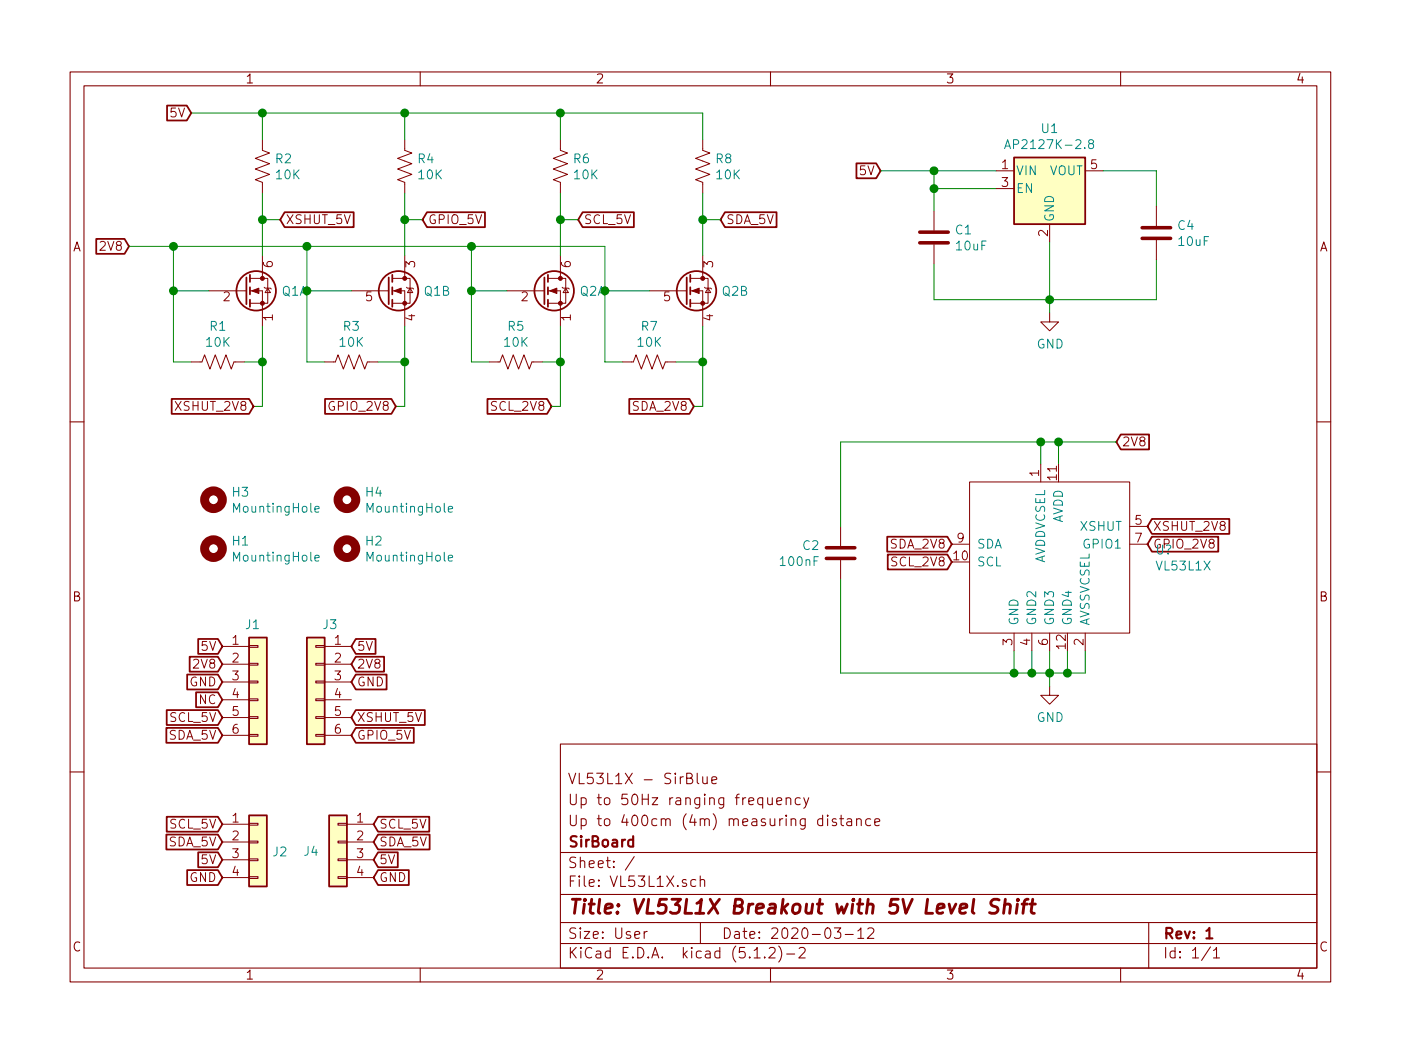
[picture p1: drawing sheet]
EESchema Schematic File Version 4
LIBS:VL53L0-cache
EELAYER 29 0
EELAYER END
$Descr User 7874 5906
encoding utf-8
Sheet 1 1
Title "VL53L1X Breakout with 5V Level Shift"
Date "2020-03-12"
Rev "1"
Comp "SirBoard"
Comment1 "Up to 400cm (4m) measuring distance"
Comment2 "Up to 50Hz ranging frequency"
Comment3 "VL53L1X - SirBlue"
Comment4 ""
$EndDescr
Wire Wire Line
	5250 1475 5250 1675
Wire Wire Line
	5250 1675 5900 1675
Connection ~ 5900 1675
Wire Wire Line
	5600 950  5250 950 
Wire Wire Line
	5250 950  5250 1050
Wire Wire Line
	5250 1050 5600 1050
Wire Wire Line
	5250 1050 5250 1175
Connection ~ 5250 1050
Wire Wire Line
	6200 950  6500 950 
Wire Wire Line
	6500 950  6500 1150
Text GLabel 4950 950  0    50   Input ~ 0
5V
Wire Wire Line
	4950 950  5250 950 
Connection ~ 5250 950 
Text GLabel 6275 2475 2    50   Input ~ 0
2V8
$Comp
L power:GND #PWR0101
U 1 1
P 5900 1750
F 0 "#PWR0101" H 5900 1500 50  0001 C CNN
F 1 "GND" H 5904 1578 50  0000 C CNN
F 2 "" H 5900 1750 50  0001 C CNN
F 3 "" H 5900 1750 50  0001 C CNN
	1    5900 1750
	1    0    0    -1  
$EndComp
Wire Wire Line
	5900 1750 5900 1675
Text GLabel 1075 625  0    50   Input ~ 0
5V
Wire Wire Line
	6500 1675 5900 1675
Wire Wire Line
	6500 1450 6500 1675
Wire Wire Line
	5900 1350 5900 1675
$Comp
L Device:Q_DUAL_NMOS_S1G1D2S2G2D1 Q1
U 1 1
P 1375 1625
F 0 "Q1" H 1581 1625 50  0000 L CNN
F 1 "BSS138DW" H 1580 1580 50  0001 L CNN
F 2 "Package_TO_SOT_SMD:SOT-363_SC-70-6" H 1575 1625 50  0001 C CNN
F 3 "~" H 1575 1625 50  0001 C CNN
	1    1375 1625
	1    0    0    -1  
$EndComp
$Comp
L Device:Q_DUAL_NMOS_S1G1D2S2G2D1 Q1
U 2 1
P 2175 1625
F 0 "Q1" H 2380 1625 50  0000 L CNN
F 1 "BSS138DW" H 2380 1580 50  0001 L CNN
F 2 "Package_TO_SOT_SMD:SOT-363_SC-70-6" H 2375 1625 50  0001 C CNN
F 3 "~" H 2375 1625 50  0001 C CNN
	2    2175 1625
	1    0    0    -1  
$EndComp
$Comp
L Device:R_US R2
U 1 1
P 1475 925
F 0 "R2" H 1543 970 50  0000 L CNN
F 1 "10K" H 1543 880 50  0000 L CNN
F 2 "Resistor_SMD:R_0603_1608Metric" V 1515 915 50  0001 C CNN
F 3 "~" H 1475 925 50  0001 C CNN
F 4 "C99198" H 1475 925 50  0001 C CNN "Part"
	1    1475 925 
	1    0    0    -1  
$EndComp
$Comp
L Device:R_US R4
U 1 1
P 2275 925
F 0 "R4" H 2343 970 50  0000 L CNN
F 1 "10K" H 2343 880 50  0000 L CNN
F 2 "Resistor_SMD:R_0603_1608Metric" V 2315 915 50  0001 C CNN
F 3 "~" H 2275 925 50  0001 C CNN
F 4 "C99198" H 2275 925 50  0001 C CNN "Part"
	1    2275 925 
	1    0    0    -1  
$EndComp
$Comp
L Device:R_US R1
U 1 1
P 1225 2025
F 0 "R1" V 1022 2025 50  0000 C CNN
F 1 "10K" V 1112 2025 50  0000 C CNN
F 2 "Resistor_SMD:R_0603_1608Metric" V 1265 2015 50  0001 C CNN
F 3 "~" H 1225 2025 50  0001 C CNN
F 4 "C99198" V 1225 2025 50  0001 C CNN "Part"
	1    1225 2025
	0    1    1    0   
$EndComp
Wire Wire Line
	2275 625  2275 775 
Wire Wire Line
	1475 775  1475 625 
Wire Wire Line
	2275 1075 2275 1225
Wire Wire Line
	1175 1625 975  1625
Wire Wire Line
	975  1625 975  2025
Wire Wire Line
	975  2025 1075 2025
Wire Wire Line
	1375 2025 1475 2025
Wire Wire Line
	1475 2025 1475 1825
Wire Wire Line
	1825 2025 1725 2025
Wire Wire Line
	1725 2025 1725 1625
Wire Wire Line
	1725 1625 1975 1625
Wire Wire Line
	2125 2025 2275 2025
Wire Wire Line
	2275 2025 2275 1825
Wire Wire Line
	2275 625  1475 625 
Wire Wire Line
	1075 625  1475 625 
Connection ~ 1475 625 
Text GLabel 725  1375 0    50   Input ~ 0
2V8
Wire Wire Line
	725  1375 975  1375
Wire Wire Line
	975  1375 975  1625
Connection ~ 975  1625
Wire Wire Line
	1475 1075 1475 1225
Wire Wire Line
	975  1375 1725 1375
Wire Wire Line
	1725 1375 1725 1625
Connection ~ 975  1375
Connection ~ 1725 1625
Text GLabel 3100 2275 0    50   Input ~ 0
SCL_2V8
Text GLabel 3900 2275 0    50   Input ~ 0
SDA_2V8
Wire Wire Line
	2275 2025 2275 2275
Wire Wire Line
	2275 2275 2225 2275
Connection ~ 2275 2025
Wire Wire Line
	1475 2025 1475 2275
Wire Wire Line
	1475 2275 1425 2275
Connection ~ 1475 2025
Text GLabel 3250 1225 2    50   Input ~ 0
SCL_5V
Text GLabel 4050 1225 2    50   Input ~ 0
SDA_5V
Connection ~ 2275 1225
Wire Wire Line
	2275 1225 2275 1425
Wire Wire Line
	1575 1225 1475 1225
Connection ~ 1475 1225
Wire Wire Line
	1475 1225 1475 1425
Wire Wire Line
	2275 1225 2375 1225
Text GLabel 1250 3725 0    50   Input ~ 0
2V8
Text GLabel 1250 3625 0    50   Input ~ 0
5V
$Comp
L Mechanical:MountingHole H4
U 1 1
P 1950 2800
F 0 "H4" H 2050 2845 50  0000 L CNN
F 1 "MountingHole" H 2050 2755 50  0000 L CNN
F 2 "SirBoardLibrary:MountingHole_M2.5_SirBoard" H 1950 2800 50  0001 C CNN
F 3 "~" H 1950 2800 50  0001 C CNN
	1    1950 2800
	1    0    0    -1  
$EndComp
$Comp
L Mechanical:MountingHole H3
U 1 1
P 1200 2800
F 0 "H3" H 1300 2845 50  0000 L CNN
F 1 "MountingHole" H 1300 2755 50  0000 L CNN
F 2 "SirBoardLibrary:MountingHole_M2.5_SirBoard" H 1200 2800 50  0001 C CNN
F 3 "~" H 1200 2800 50  0001 C CNN
	1    1200 2800
	1    0    0    -1  
$EndComp
Text GLabel 1250 3825 0    50   Input ~ 0
GND
Wire Wire Line
	5950 2475 6275 2475
$Comp
L Mechanical:MountingHole H2
U 1 1
P 1950 3075
F 0 "H2" H 2050 3120 50  0000 L CNN
F 1 "MountingHole" H 2050 3030 50  0000 L CNN
F 2 "SirBoardLibrary:MountingHole_M2.5_SirBoard" H 1950 3075 50  0001 C CNN
F 3 "~" H 1950 3075 50  0001 C CNN
	1    1950 3075
	1    0    0    -1  
$EndComp
$Comp
L Mechanical:MountingHole H1
U 1 1
P 1200 3075
F 0 "H1" H 1300 3120 50  0000 L CNN
F 1 "MountingHole" H 1300 3030 50  0000 L CNN
F 2 "SirBoardLibrary:MountingHole_M2.5_SirBoard" H 1200 3075 50  0001 C CNN
F 3 "~" H 1200 3075 50  0001 C CNN
	1    1200 3075
	1    0    0    -1  
$EndComp
$Comp
L Device:R_US R3
U 1 1
P 1975 2025
F 0 "R3" V 1772 2025 50  0000 C CNN
F 1 "10K" V 1862 2025 50  0000 C CNN
F 2 "Resistor_SMD:R_0603_1608Metric" V 2015 2015 50  0001 C CNN
F 3 "~" H 1975 2025 50  0001 C CNN
F 4 "C99198" V 1975 2025 50  0001 C CNN "Part"
	1    1975 2025
	0    1    1    0   
$EndComp
$Comp
L Device:C C1
U 1 1
P 5250 1325
F 0 "C1" H 5365 1370 50  0000 L CNN
F 1 "10uF" H 5365 1280 50  0000 L CNN
F 2 "Capacitor_SMD:C_0805_2012Metric" H 5288 1175 50  0001 C CNN
F 3 "~" H 5250 1325 50  0001 C CNN
F 4 "C95841" H 5250 1325 50  0001 C CNN "Part"
	1    5250 1325
	1    0    0    -1  
$EndComp
$Comp
L Device:Q_DUAL_NMOS_S1G1D2S2G2D1 Q2
U 1 1
P 3050 1625
F 0 "Q2" H 3256 1625 50  0000 L CNN
F 1 "BSS138DW" H 3255 1580 50  0001 L CNN
F 2 "Package_TO_SOT_SMD:SOT-363_SC-70-6" H 3250 1625 50  0001 C CNN
F 3 "~" H 3250 1625 50  0001 C CNN
	1    3050 1625
	1    0    0    -1  
$EndComp
$Comp
L Device:Q_DUAL_NMOS_S1G1D2S2G2D1 Q2
U 2 1
P 3850 1625
F 0 "Q2" H 4055 1625 50  0000 L CNN
F 1 "BSS138DW" H 4055 1580 50  0001 L CNN
F 2 "Package_TO_SOT_SMD:SOT-363_SC-70-6" H 4050 1625 50  0001 C CNN
F 3 "~" H 4050 1625 50  0001 C CNN
	2    3850 1625
	1    0    0    -1  
$EndComp
$Comp
L Device:R_US R6
U 1 1
P 3150 925
F 0 "R6" H 3218 970 50  0000 L CNN
F 1 "10K" H 3218 880 50  0000 L CNN
F 2 "Resistor_SMD:R_0603_1608Metric" V 3190 915 50  0001 C CNN
F 3 "~" H 3150 925 50  0001 C CNN
F 4 "C99198" H 3150 925 50  0001 C CNN "Part"
	1    3150 925 
	1    0    0    -1  
$EndComp
$Comp
L Device:R_US R8
U 1 1
P 3950 925
F 0 "R8" H 4018 970 50  0000 L CNN
F 1 "10K" H 4018 880 50  0000 L CNN
F 2 "Resistor_SMD:R_0603_1608Metric" V 3990 915 50  0001 C CNN
F 3 "~" H 3950 925 50  0001 C CNN
F 4 "C99198" H 3950 925 50  0001 C CNN "Part"
	1    3950 925 
	1    0    0    -1  
$EndComp
$Comp
L Device:R_US R5
U 1 1
P 2900 2025
F 0 "R5" V 2697 2025 50  0000 C CNN
F 1 "10K" V 2787 2025 50  0000 C CNN
F 2 "Resistor_SMD:R_0603_1608Metric" V 2940 2015 50  0001 C CNN
F 3 "~" H 2900 2025 50  0001 C CNN
F 4 "C99198" V 2900 2025 50  0001 C CNN "Part"
	1    2900 2025
	0    1    1    0   
$EndComp
Wire Wire Line
	3950 625  3950 775 
Wire Wire Line
	3150 775  3150 625 
Wire Wire Line
	3950 1075 3950 1225
Wire Wire Line
	2850 1625 2650 1625
Wire Wire Line
	2650 1625 2650 2025
Wire Wire Line
	2650 2025 2750 2025
Wire Wire Line
	3050 2025 3150 2025
Wire Wire Line
	3150 2025 3150 1825
Wire Wire Line
	3500 2025 3400 2025
Wire Wire Line
	3400 2025 3400 1625
Wire Wire Line
	3400 1625 3650 1625
Wire Wire Line
	3800 2025 3950 2025
Wire Wire Line
	3950 2025 3950 1825
Wire Wire Line
	3950 625  3150 625 
Wire Wire Line
	2275 625  3150 625 
Connection ~ 3150 625 
Wire Wire Line
	1725 1375 2650 1375
Wire Wire Line
	2650 1375 2650 1625
Connection ~ 2650 1625
Wire Wire Line
	3150 1075 3150 1225
Wire Wire Line
	2650 1375 3400 1375
Wire Wire Line
	3400 1375 3400 1625
Connection ~ 2650 1375
Connection ~ 3400 1625
Text GLabel 2225 2275 0    50   Input ~ 0
GPIO_2V8
Wire Wire Line
	3950 2025 3950 2275
Wire Wire Line
	3950 2275 3900 2275
Connection ~ 3950 2025
Wire Wire Line
	3150 2025 3150 2275
Wire Wire Line
	3150 2275 3100 2275
Connection ~ 3150 2025
Text GLabel 2375 1225 2    50   Input ~ 0
GPIO_5V
Connection ~ 3950 1225
Wire Wire Line
	3950 1225 3950 1425
Wire Wire Line
	3250 1225 3150 1225
Connection ~ 3150 1225
Wire Wire Line
	3150 1225 3150 1425
Wire Wire Line
	3950 1225 4050 1225
$Comp
L Device:R_US R7
U 1 1
P 3650 2025
F 0 "R7" V 3447 2025 50  0000 C CNN
F 1 "10K" V 3537 2025 50  0000 C CNN
F 2 "Resistor_SMD:R_0603_1608Metric" V 3690 2015 50  0001 C CNN
F 3 "~" H 3650 2025 50  0001 C CNN
F 4 "C99198" V 3650 2025 50  0001 C CNN "Part"
	1    3650 2025
	0    1    1    0   
$EndComp
Connection ~ 1725 1375
Connection ~ 2275 625 
Text GLabel 1425 2275 0    50   Input ~ 0
XSHUT_2V8
Text GLabel 1575 1225 2    50   Input ~ 0
XSHUT_5V
$Comp
L Device:C C4
U 1 1
P 6500 1300
F 0 "C4" H 6615 1345 50  0000 L CNN
F 1 "10uF" H 6615 1255 50  0000 L CNN
F 2 "Capacitor_SMD:C_0805_2012Metric" H 6538 1150 50  0001 C CNN
F 3 "~" H 6500 1300 50  0001 C CNN
F 4 "C95841" H 6500 1300 50  0001 C CNN "Part"
	1    6500 1300
	1    0    0    -1  
$EndComp
$Comp
L Connector_Generic:Conn_01x06 J1
U 1 1
P 1450 3825
F 0 "J1" H 1375 4150 50  0000 L CNN
F 1 "Conn_01x06" H 1529 3727 50  0001 L CNN
F 2 "Connector_PinHeader_2.54mm:PinHeader_1x06_P2.54mm_Vertical" H 1450 3825 50  0001 C CNN
F 3 "~" H 1450 3825 50  0001 C CNN
	1    1450 3825
	1    0    0    -1  
$EndComp
$Comp
L Connector_Generic:Conn_01x06 J3
U 1 1
P 1775 3825
F 0 "J3" H 1694 4150 50  0000 C CNN
F 1 "Conn_01x06" H 1854 3727 50  0001 L CNN
F 2 "Connector_PinHeader_2.54mm:PinHeader_1x06_P2.54mm_Vertical" H 1775 3825 50  0001 C CNN
F 3 "~" H 1775 3825 50  0001 C CNN
	1    1775 3825
	-1   0    0    -1  
$EndComp
Text GLabel 1250 4025 0    50   Input ~ 0
SCL_5V
Text GLabel 1250 4125 0    50   Input ~ 0
SDA_5V
Text GLabel 1250 3925 0    50   Input ~ 0
NC
$Comp
L Connector_Generic:Conn_01x04 J2
U 1 1
P 1450 4725
F 0 "J2" H 1529 4672 50  0000 L CNN
F 1 "Conn_01x04" H 1529 4627 50  0001 L CNN
F 2 "SirBoardLibrary:SirBlue_Connector" H 1450 4725 50  0001 C CNN
F 3 "~" H 1450 4725 50  0001 C CNN
F 4 "C160404" H 1450 4725 50  0001 C CNN "Part"
	1    1450 4725
	1    0    0    -1  
$EndComp
$Comp
L Connector_Generic:Conn_01x04 J4
U 1 1
P 1900 4725
F 0 "J4" H 2050 4675 50  0000 C CNN
F 1 "Conn_01x04" H 1979 4627 50  0001 L CNN
F 2 "SirBoardLibrary:SirBlue_Connector" H 1900 4725 50  0001 C CNN
F 3 "~" H 1900 4725 50  0001 C CNN
F 4 "C160404" H 1900 4725 50  0001 C CNN "Part"
	1    1900 4725
	-1   0    0    -1  
$EndComp
Text GLabel 1250 4825 0    50   Input ~ 0
5V
Text GLabel 1250 4925 0    50   Input ~ 0
GND
Text GLabel 1250 4625 0    50   Input ~ 0
SCL_5V
Text GLabel 1250 4725 0    50   Input ~ 0
SDA_5V
Text GLabel 2100 4825 2    50   Input ~ 0
5V
Text GLabel 2100 4925 2    50   Input ~ 0
GND
Text GLabel 2100 4625 2    50   Input ~ 0
SCL_5V
Text GLabel 2100 4725 2    50   Input ~ 0
SDA_5V
$Comp
L Regulator_Linear:AP2127K-2.8 U1
U 1 1
P 5900 1050
F 0 "U1" H 5900 1390 50  0000 C CNN
F 1 "AP2127K-2.8" H 5900 1300 50  0000 C CNN
F 2 "Package_TO_SOT_SMD:SOT-23-5" H 5900 1375 50  0001 C CNN
F 3 "https://datasheet.lcsc.com/szlcsc/NATLINEAR-LN5052B282MR-G_C185101.pdf" H 5900 1150 50  0001 C CNN
F 4 "185101" H 5900 1050 50  0001 C CNN "Part"
	1    5900 1050
	1    0    0    -1  
$EndComp
$Comp
L Device:C C2
U 1 1
P 4725 3100
F 0 "C2" H 4840 3145 50  0000 L CNN
F 1 "100nF" H 4840 3055 50  0000 L CNN
F 2 "Capacitor_SMD:C_0603_1608Metric" H 4763 2950 50  0001 C CNN
F 3 "~" H 4725 3100 50  0001 C CNN
F 4 "C42998" H 4725 3100 50  0001 C CNN "Part"
	1    4725 3100
	-1   0    0    -1  
$EndComp
Wire Wire Line
	4725 2950 4725 2475
Wire Wire Line
	4725 2475 5850 2475
Wire Wire Line
	5950 2475 5950 2600
Wire Wire Line
	5850 2600 5850 2475
Connection ~ 5850 2475
Wire Wire Line
	5850 2475 5950 2475
Text GLabel 5350 3050 0    50   Input ~ 0
SDA_2V8
Text GLabel 5350 3150 0    50   Input ~ 0
SCL_2V8
Wire Wire Line
	4725 3250 4725 3775
Wire Wire Line
	4725 3775 5700 3775
Wire Wire Line
	6100 3775 6100 3650
Wire Wire Line
	6000 3650 6000 3775
Connection ~ 6000 3775
Wire Wire Line
	6000 3775 6100 3775
Wire Wire Line
	5900 3650 5900 3775
Connection ~ 5900 3775
Wire Wire Line
	5900 3775 6000 3775
Wire Wire Line
	5800 3650 5800 3775
Connection ~ 5800 3775
Wire Wire Line
	5800 3775 5900 3775
Wire Wire Line
	5700 3650 5700 3775
Connection ~ 5700 3775
Wire Wire Line
	5700 3775 5800 3775
Text GLabel 6450 3050 2    50   Input ~ 0
GPIO_2V8
Text GLabel 6450 2950 2    50   Input ~ 0
XSHUT_2V8
Text GLabel 1975 4125 2    50   Input ~ 0
GPIO_5V
Text GLabel 1975 4025 2    50   Input ~ 0
XSHUT_5V
Text GLabel 1975 3725 2    50   Input ~ 0
2V8
Text GLabel 1975 3625 2    50   Input ~ 0
5V
Text GLabel 1975 3825 2    50   Input ~ 0
GND
$Comp
L power:GND #PWR0102
U 1 1
P 5900 3850
F 0 "#PWR0102" H 5900 3600 50  0001 C CNN
F 1 "GND" H 5904 3678 50  0000 C CNN
F 2 "" H 5900 3850 50  0001 C CNN
F 3 "" H 5900 3850 50  0001 C CNN
	1    5900 3850
	1    0    0    -1  
$EndComp
Wire Wire Line
	5900 3850 5900 3775
Connection ~ 5950 2475
$Comp
L SirBoard_Library:VL53L1X U?
U 1 1
P 5900 3100
F 0 "U?" H 6493 3120 50  0000 L CNN
F 1 "VL53L1X" H 6493 3030 50  0000 L CNN
F 2 "SirBoardLibrary:LGA-12-2.4X4.8" H 6300 3800 50  0001 C CNN
F 3 "https://datasheet.lcsc.com/szlcsc/1811101103_STMicroelectronics-VL53L1CXV0FY-1_C190004.pdf" H 6300 3800 50  0001 C CNN
F 4 "C190004" H 6200 3750 50  0001 C CNN "Part"
	1    5900 3100
	1    0    0    -1  
$EndComp
$EndSCHEMATC
